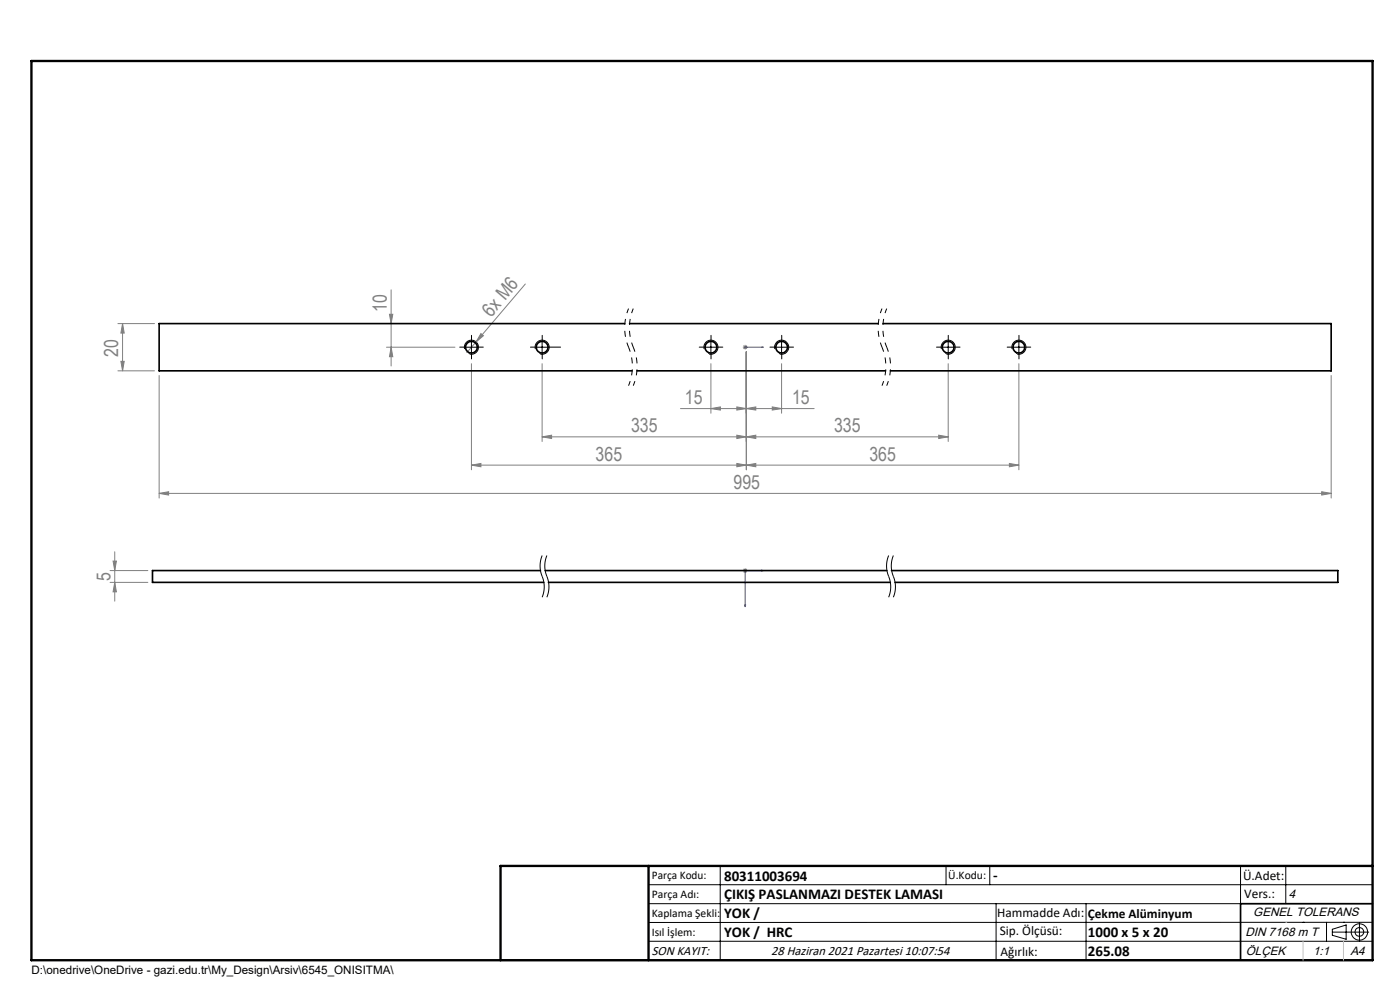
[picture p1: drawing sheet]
<svg xmlns="http://www.w3.org/2000/svg" width="297mm" height="210mm" viewBox="0 0 297 210" stroke-linecap="round" stroke-linejoin="round" font-family="sans-serif">
<path d="M133.3 65.5a10.6 10.6 0 0 0 0 8.1M133.3 73.6a10.6 10.6 0 0 1 0 8.2M134.3 65.5a10.6 10.6 0 0 0 0 8.1M134.3 73.6a10.6 10.6 0 0 1 0 8.2M187.1 65.5a10.6 10.6 0 0 0 0 8.1M187.1 73.6a10.6 10.6 0 0 1 0 8.2M188.1 65.5a10.6 10.6 0 0 0 0 8.1M188.1 73.6a10.6 10.6 0 0 1 0 8.2" fill="none" stroke="#000" stroke-width=".21" stroke-dasharray="6.3 1.3 1.3 1.3 1.3 1.3" stroke-dashoffset="5.3" stroke-linecap="butt"/>
<path d="M115 117.8a5.8 5.8 0 0 0 0 4.5M116 117.8a5.8 5.8 0 0 0 0 4.5M188.5 117.8a5.8 5.8 0 0 0 0 4.5M189.5 117.8a5.8 5.8 0 0 0 0 4.5M115 122.3a5.8 5.8 0 0 1 0 4.4M116 122.3a5.8 5.8 0 0 1 0 4.4M188.5 122.3a5.8 5.8 0 0 1 0 4.4M189.5 122.3a5.8 5.8 0 0 1 0 4.4" fill="none" stroke="#000" stroke-width=".21" stroke-dasharray="6.3 1.3 1.3 1.3 1.3 1.3" stroke-linecap="butt"/>
<g fill="none" stroke="#000" stroke-width=".21">
<path d="M98.6 74a1.5 1.5 0 0 1 1.3-1.8 1.5 1.5 0 0 1 1.6 1.6 1.5 1.5 0 0 1-1.9 1.3M98.7 73.7h2.5M100 72.4v2.5M113.6 74a1.5 1.5 0 0 1 1.3-1.8 1.5 1.5 0 0 1 1.6 1.6 1.5 1.5 0 0 1-1.9 1.3M113.8 73.7h2.5M115 72.4v2.5M149.4 74a1.5 1.5 0 0 1 1.3-1.8 1.5 1.5 0 0 1 1.6 1.6 1.5 1.5 0 0 1-1.9 1.3M149.6 73.7h2.5M150.8 72.4v2.5M164.4 74a1.5 1.5 0 0 1 1.3-1.8 1.5 1.5 0 0 1 1.6 1.6 1.5 1.5 0 0 1-1.9 1.3M164.6 73.7h2.5M165.8 72.4v2.5"/>
<path d="M199.7 74a1.5 1.5 0 0 1 1.3-1.8 1.5 1.5 0 0 1 1.6 1.6 1.5 1.5 0 0 1-1.8 1.3M199.9 73.7h2.5M201.2 72.4v2.5M214.7 74a1.5 1.5 0 0 1 1.3-1.8 1.5 1.5 0 0 1 1.6 1.6 1.5 1.5 0 0 1-1.8 1.3M214.9 73.7h2.5M216.1 72.4v2.5M137.6 187.7h153.6M137.6 191.7h153.6M137.6 199.7h153.6M152.8 183.7v20M200.7 183.7v4M210 183.7v4"/>
<path d="M211.3 191.7v12M230.4 191.7v12M263.2 183.7v20M272.8 183.7v8M276.4 195.6h.1M281.4 195.6v4.1M282.6 197.7h7.8M282.6 197.1l3-.9v3l-3-.8zM285 195.6h.1M288.4 195.8v3.8M291.2 195.6l-153.6 .1"/>
<circle cx="288.4" cy="197.7" r="1.74"/>
<circle cx="288.4" cy="197.7" r=".93"/>
</g>
<path d="M158 73.7h.2zM158.1 73.7h.1M158.1 73.7h3.8M161.9 73.7h-.4h.4M158 128.3h.2l-.1 .4zM161.5 120.9l.4 .1-.4 .1zM161.9 121h-3.8v7.7" fill="none" stroke="#00f" stroke-width=".21"/>
<g fill="none" stroke="#808080" stroke-width=".21">
<path d="M25 68.6h7.8M25 78.7h7.8M25.6 76.7h.8l-.4 2zM26 68.6l.4 2.1h-.8zM26 68.6v10.1M33.8 79.6v26M82 73.7h14.5M82.6 66.7h.7l-.3 1.9zM83 73.7l.3 2h-.7zM83 61.5v16.1M100 77.1v22.6M101 72.5l-2 2.3"/>
<path d="M102 70.8l.6 .4-1.6 1.3zM111.4 60.2l-10.4 12.3M115 77.1v16.6M150.8 77.1v10.6M157.6 73.7h1M157.7 73.3l.7 .7M158.1 73.2v.9M158.3 74.6v25.1M158.4 73.3l-.7 .7M165.8 77.1v10.6M201.2 77.1v16.6M216.1 77.1v22.6"/>
<path d="M282.4 79.6v26M100 98.7l2-.4v.7zM100 98.7h116.1M115 92.7l2-.4v.7zM115 92.7h86.2M144.4 86.7h28.3M150.8 86.7l2-.4v.7zM156.3 86.3l2 .4-2 .3zM156.3 92.3l2 .4-2 .3zM156.3 98.3l2 .4-2 .3zM158.3 86.7l2-.4v.7zM158.3 92.7l2-.4v.7z"/>
<path d="M158.3 98.7l2-.4v.7zM163.8 86.3l2 .4-2 .3zM199.1 92.3l2.1 .4-2.1 .3zM214.1 98.3l2 .4-2 .3zM24 119h.7l-.4 2zM24.3 117v10.5M33.8 104.7l2-.4v.7zM33.8 104.7h248.6M280.4 104.3l2 .4-2 .3zM23.4 121h8M23.4 123.5h8M24.3 123.5l.4 2h-.7z"/>
<path d="M157.6 121h1M157.7 120.7l.7 .7M158.1 120.5v1M158.4 120.7l-.7 .7"/>
</g>
<path d="M291.2 191.7h-28v12M106.2 203.7h185" fill="none" stroke="#000" stroke-width=".35"/>
<path d="M6.7 12.9h284.5v190.8h-284.5zM137.6 183.7v20M291.2 183.7h-185v20" fill="none" stroke="#000" stroke-width=".5"/>
<path d="M272.8 195.6h.1M276.4 199.7v4M285 199.7v4" fill="none" stroke="#c0c0c0" stroke-width=".21"/>
<g fill="none" stroke="#000" stroke-width=".21" stroke-dasharray="15.2 1.3 1.3 1.3">
<path d="M98.8 73.6h-1.3M100 72.4v-1.3M100 74.9v1.2M101.3 73.6h1.2M113.8 73.6h-1.3M115 72.4v-1.3M115 74.9v1.2M116.3 73.6h2.6M149.6 73.6h-1.3M150.8 72.4v-1.3M150.8 74.9v1.2M152.1 73.6h1.2"/>
<path d="M164.6 73.6h-1.3M165.8 72.4v-1.3M165.8 74.9v1.2M167.1 73.6h1.2M199.9 73.6h-1.2M201.2 72.4v-1.3M201.2 74.9v1.2M202.4 73.6h1.3M214.9 73.6h-1.2M216.2 72.4v-1.3M216.2 74.9v1.2M217.4 73.6h1.3"/>
</g>
<g fill="#00f">
<path d="M161.5 73.7h.4zM158 73.7h.2z"/>
<path d="M161.5 120.9v.2l.4-.1zM158 128.3l.1 .4 .1-.4z"/>
</g>
<g fill="#808080">
<path d="M102 70.8l.6 .4-1.6 1.3z"/>
<path d="M156.3 86.3l2 .4-2 .3zM150.8 86.7l2-.4v.7zM156.3 92.3l2 .4-2 .3zM115 92.7l2-.4v.7zM156.3 98.3l2 .4-2 .3zM100 98.7l2-.4v.7z"/>
<path d="M158.3 86.7l2-.4v.7zM163.8 86.3l2 .4-2 .3zM158.3 92.7l2-.4v.7zM199.1 92.3l2.1 .4-2.1 .3zM158.3 98.7l2-.4v.7zM214.1 98.3l2 .4-2 .3z"/>
<path d="M33.8 104.7l2-.4v.7zM280.4 104.3l2 .4-2 .3z"/>
<path d="M24.3 123.5l.4 2h-.7zM24 119h.7l-.4 2z"/>
<path d="M83 73.7l.3 2h-.7zM82.6 66.7h.7l-.3 1.9z"/>
<path d="M26 68.6l.4 2.1h-.8zM25.6 76.7h.8l-.4 2z"/>
</g>
<g fill="none" stroke="#000" stroke-width=".35">
<path d="M132.5 68.6h-98.7v10.1h100.3M133.6 68.6h52.7M135.1 78.7h52.8M187.3 68.6h95.1v10.1h-93.5M114.7 121h-82.4v2.5h83.1M115.6 121h72.5M116.3 123.5h72.6M189.1 121h94.7v2.5h-93.9"/>
<circle cx="100" cy="73.7" r="1.26"/>
<circle cx="115" cy="73.7" r="1.26"/>
<circle cx="150.8" cy="73.7" r="1.26"/>
<circle cx="165.8" cy="73.7" r="1.26"/>
<circle cx="201.1" cy="73.7" r="1.26"/>
<circle cx="216.1" cy="73.7" r="1.26"/>
</g>
<g font-size="4.1" fill="#808080">
<text x="82.1" y="66.2" transform="rotate(-90 82.1 66.2)">10</text>
<text x="104.2" y="67.4" transform="rotate(-50 104.2 67.4)">6x M6</text>
<text x="25.1" y="75.7" transform="rotate(-90 25.1 75.7)">20</text>
<text x="145.3" y="85.7">15</text>
<text x="168" y="85.7">15</text>
<text x="133.9" y="91.7">335</text>
<text x="176.9" y="91.7">335</text>
<text x="126.4" y="97.7">365</text>
<text x="184.4" y="97.7">365</text>
<text x="155.6" y="103.7">995</text>
<text x="23.4" y="123.2" transform="rotate(-90 23.4 123.2)">5</text>
</g>
<g font-size="3.2">
<text x="153.6" y="186.8">80311003694</text>
<text x="153.6" y="190.8">ÇIKIŞ PASLANMAZI DESTEK LAMASI</text>
<text x="210.7" y="186.6">-</text>
<text x="153.6" y="194.8">YOK /</text>
<text x="153.6" y="198.8">YOK / HRC</text>
<text x="230.8" y="198.7">1000 x 5 x 20</text>
<text x="230.8" y="202.8">265.08</text>
</g>
<g font-size="2.8">
<text x="263.7" y="186.7">Ü.Adet:</text>
<text x="263.9" y="190.5">Vers.:</text>
<text x="211.5" y="194.5">Hammadde Adı:</text>
<text x="230.8" y="194.7">Çekme Alüminyum</text>
<text x="138.3" y="202.6">SON KAYIT:</text>
<text x="163.6" y="202.6">28 Haziran 2021 Pazartesi 10:07:54</text>
<text x="212.1" y="198.4">Sip. Ölçüsü:</text>
<text x="212.2" y="202.7">Ağırlık:</text>
</g>
<g font-size="2.6">
<text x="273.4" y="190.4">4</text>
<text x="265.9" y="194.4">GENEL TOLERANS</text>
<text x="264.2" y="198.5">DIN 7168 m T</text>
<text x="264.3" y="202.6">ÖLÇEK</text>
<text x="278.5" y="202.6">1:1</text>
<text x="286.5" y="202.6">A4</text>
</g>
<g font-size="2.5">
<text x="138.3" y="186.4">Parça Kodu:</text>
<text x="138.3" y="190.5">Parça Adı:</text>
<text x="201.2" y="186.5">Ü.Kodu:</text>
<text x="138.3" y="194.5">Kaplama Şekli:</text>
<text x="138.3" y="198.6">Isıl İşlem:</text>
<text x="6.7" y="206.7">D:\onedrive\OneDrive - gazi.edu.tr\My_Design\Arsiv\6545_ONISITMA\</text>
</g>
</svg>
